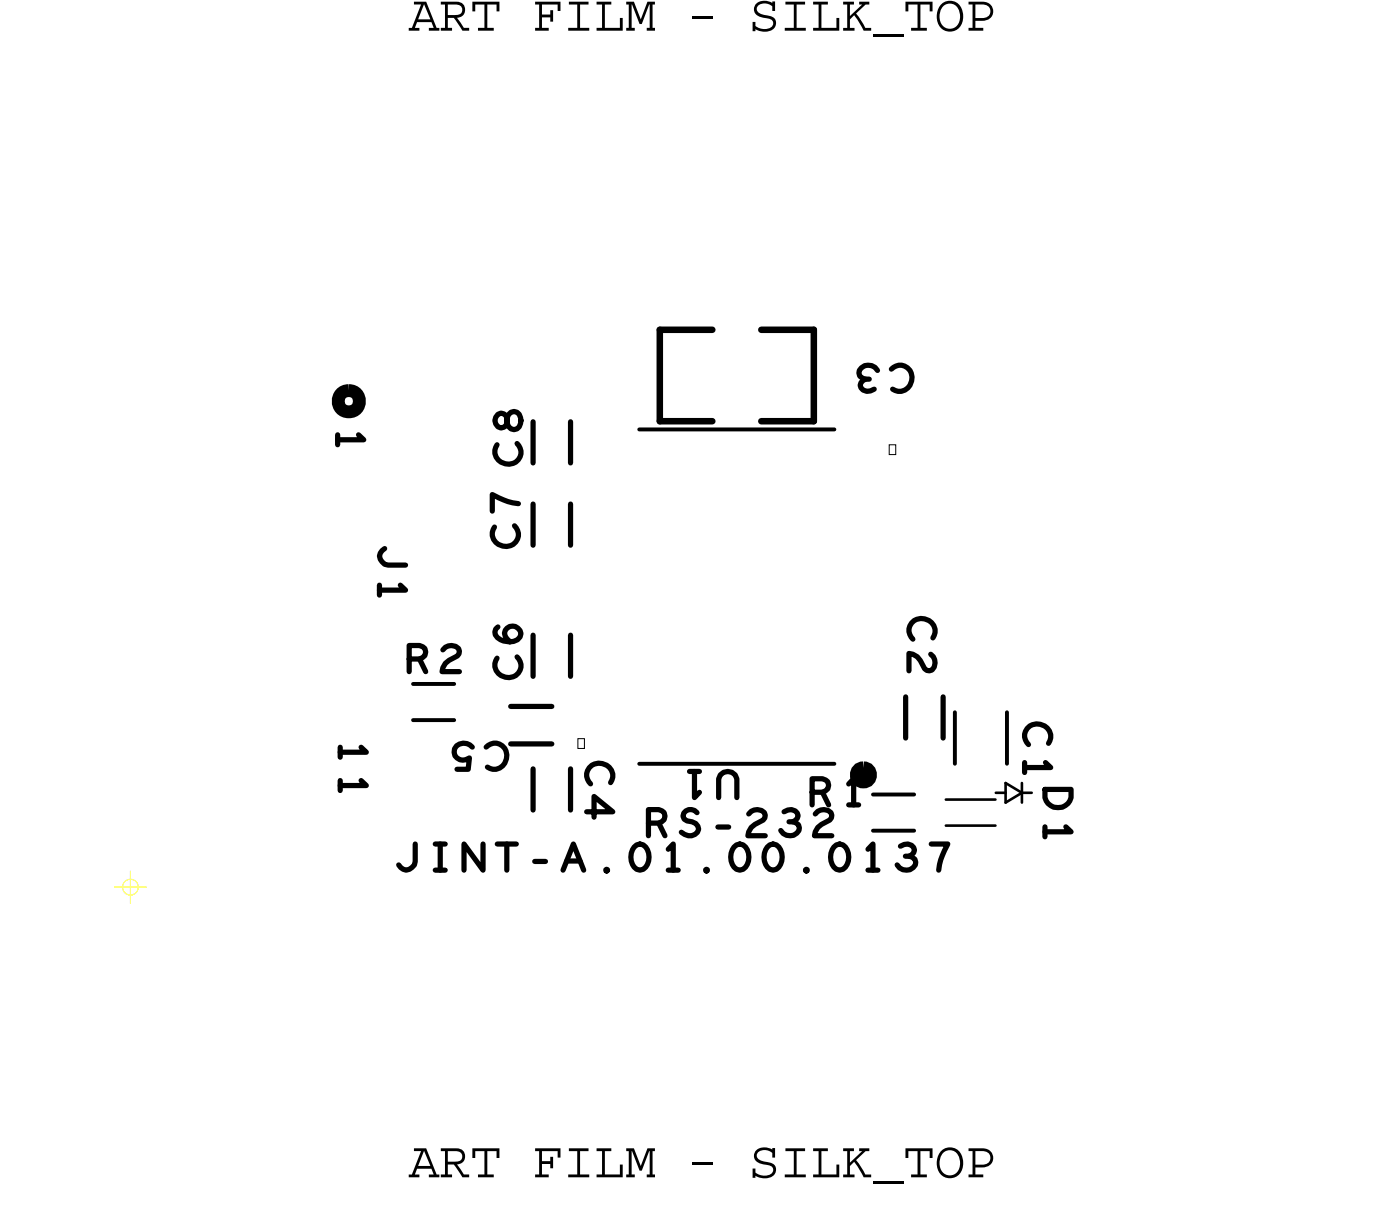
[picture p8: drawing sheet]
<svg xmlns="http://www.w3.org/2000/svg" width="54mm" height="47mm" viewBox="0 0 54 47" stroke-linecap="round" stroke-linejoin="round" font-family="sans-serif">
<!-- layer: Components -->
<path d="M34.6 17.3h.3v.4h-.3zM22.5 28.7h.2v.4h-.2z" fill="none" stroke="#000" stroke-width=".04"/>
<path d="M33.4 30l.2-.1 .2 .1 .1 .1-.1 .2-.2 .1-.2-.1-.1-.2z" fill="none" stroke="#000" stroke-width=".51"/>
<path d="M24.9 16.7h7.6zM16.1 28h1.6zM16.1 26.6h1.6zM24.9 29.7h7.6zM34 30.9h1.6zM34 32.3h1.6zM37.2 27.7v2zM39.2 27.7v2z" fill="none" stroke="#000" stroke-width=".15"/>
<path d="M36.8 31.1h1.9zM36.8 32.1h1.9zM38.8 30.8h.3zM39.1 31.2l.7-.4zM39.1 30.5v.7zM39.1 30.5l.7 .3zM39.8 30.5v.7zM39.8 30.8h.4z" fill="none" stroke="#000" stroke-width=".1"/>
<path d="M20.7 16.4v1.6zM20.7 19.6v1.6zM22.2 16.4v1.6zM22.2 19.6v1.6zM19.9 27.5h1.6zM19.9 28.9h1.6zM20.7 24.7v1.6zM20.7 29.9v1.6zM22.2 24.7v1.6zM22.2 29.9v1.6zM35.2 27.1v1.6zM36.7 27.1v1.6z" fill="none" stroke="#000" stroke-width=".2"/>
<path d="M25.7 12.8h2zM25.7 12.8v3.6zM25.7 16.4h2zM29.6 12.8h2.1zM29.6 16.4h2.1zM31.7 12.8v3.6z" fill="none" stroke="#000" stroke-width=".25"/>
<!-- layer: Text -->
<g fill="none" stroke="#000" stroke-width=".2">
<path d="M14 16.9l.2 .2h-1.1M19.4 16.1a.26 .26 0 0 0-.1 .5 .26 .26 0 0 0 .4-.2 .29 .29 0 0 1 .1-.3 .29 .29 0 0 1 .4 0 .3 .3 0 0 1 0 .5 .3 .3 0 0 1-.5-.2v-.1a.23 .23 0 0 0-.3-.2zM20.1 17.3a.49 .49 0 0 1 0 .6 .49 .49 0 0 1-.7 .1 .49 .49 0 0 1-.1-.7M20.2 19.6l-1-.4v.7M33.7 14.7a.23 .23 0 0 0-.2 .2 .23 .23 0 0 0 .1 .3h.1l.3-.1M34.2 14.4a.36 .36 0 0 0-.5-.2 .36 .36 0 0 0-.2 .4l.3 .1M34.7 14.4a.49 .49 0 0 1 .7 0 .49 .49 0 0 1 0 .6 .49 .49 0 0 1-.7 .1M14.1 30.4l.2 .2h-1.1M14.1 29.1l.2 .2h-1.1M14.8 22.8v.3M15 21.3a.34 .34 0 0 0-.2 .4 .34 .34 0 0 0 .3 .3h.7M15.6 22.8l.2 .2h-1"/>
<path d="M15.9 25.6h.4a.26 .26 0 0 0 .3-.2 .26 .26 0 0 0-.3-.3h-.4v1M16.2 32.8v.7l-.2 .2a.3 .3 0 0 1-.5-.1M16.3 25.6l.3 .5M16.9 33.8h.4M16.9 32.8h.4M17.1 32.8v1M17.2 25.3a.31 .31 0 0 1 .4-.2 .31 .31 0 0 1 .2 .4 .72 .72 0 0 0-.6 .6h.7M18.4 29.1a.36 .36 0 0 0-.6-.1 .36 .36 0 0 0 .2 .6l.3-.1-.1 .4h-.4M18.8 32.8v1l-.7-1v1M18.9 29.1a.49 .49 0 0 1 .7 0 .49 .49 0 0 1 0 .6 .49 .49 0 0 1-.6 .1M19.4 32.8h.7M19.4 24.4a.31 .31 0 0 0-.1 .3 .31 .31 0 0 0 .3 .2 .41 .41 0 0 0 .5 .1 .41 .41 0 0 0 .1-.5 .32 .32 0 0 0-.5-.1 .32 .32 0 0 0 .2 .6"/>
<path d="M19.7 32.8v1M20 20.5a.49 .49 0 0 1 0 .6 .49 .49 0 0 1-.7 .1 .49 .49 0 0 1-.1-.7M20.1 25.6a.49 .49 0 0 1 0 .6 .49 .49 0 0 1-.7 .1 .49 .49 0 0 1-.1-.7M20.8 33.5h.4M21.9 33.8l.4-1 .4 1M22.1 33.5h.5M22.8 31.6h1l-.7-.6v.8M23.6 33.8v.1zM23.8 30.4a.49 .49 0 0 0-.1-.6 .49 .49 0 0 0-.7 0 .49 .49 0 0 0 0 .7M24.7 32.9a.4 .4 0 0 1 .5 .1 .4 .4 0 0 1 0 .5 .34 .34 0 0 1-.3 .3 .34 .34 0 0 1-.3-.3v-.3zM25.2 32h.4a.26 .26 0 0 0 .3-.2 .26 .26 0 0 0-.3-.3h-.4v1M25.6 32l.3 .5"/>
<path d="M26 33l.2-.2v1M26 33.8h.4M26.8 30h.4M27 30v1l.2-.2M27.1 31.6a.26 .26 0 0 0-.4-.1 .26 .26 0 0 0 0 .4 .38 .38 0 0 1 .5 .4 .39 .39 0 0 1-.7 .1M27.5 33.8v.1zM27.9 32.2h.5M28 31v-.7a.36 .36 0 0 1 .3-.3 .36 .36 0 0 1 .4 .3v.7M28.6 32.9a.4 .4 0 0 1 .5 .1 .4 .4 0 0 1 0 .5 .34 .34 0 0 1-.3 .3 .34 .34 0 0 1-.3-.3v-.3zM29.1 31.7a.31 .31 0 0 1 .5-.2 .31 .31 0 0 1 .1 .4 .72 .72 0 0 0-.6 .6h.7M29.9 32.9a.4 .4 0 0 1 .5 .1 .4 .4 0 0 1 0 .5 .34 .34 0 0 1-.3 .3 .34 .34 0 0 1-.4-.3v-.3zM30.5 31.6a.29 .29 0 0 1 .4-.1 .29 .29 0 0 1 .1 .3l-.1 .2"/>
<path d="M30.7 32a.29 .29 0 0 1 .4 .2 .29 .29 0 0 1-.3 .3l-.4-.2M31.4 33.8v.1zM31.6 30.8h.4a.26 .26 0 0 0 .2-.2 .26 .26 0 0 0-.2-.3h-.4v1M31.7 31.7a.31 .31 0 0 1 .4-.2 .31 .31 0 0 1 .2 .4 .72 .72 0 0 0-.6 .6h.7M32.5 32.9a.4 .4 0 0 1 .5 .1 .4 .4 0 0 1 0 .5 .34 .34 0 0 1-.3 .3 .34 .34 0 0 1-.4-.3v-.3zM33 30.5l.2-.2v1M33.8 33l.2-.2v1M33.8 33.8h.4M35 32.9a.29 .29 0 0 1 .4-.1 .29 .29 0 0 1 .2 .4l-.2 .1M35.2 33.3a.29 .29 0 0 1 .4 .2 .29 .29 0 0 1-.3 .3l-.4-.2M36.2 25.4a.31 .31 0 0 1 .2 .5 .31 .31 0 0 1-.4 .1 .72 .72 0 0 0-.6-.6v.7M36.2 32.8h.7l-.4 1"/>
<path d="M36.3 24.8a.49 .49 0 0 0-.1-.6 .49 .49 0 0 0-.7 0 .49 .49 0 0 0 0 .7M39.9 29.7v.3M40.7 30.7h1a.56 .56 0 0 1-.4 .7l-.4-.1a.55 .55 0 0 1-.2-.6zM40.7 32.2v.3M40.7 29.7l.2 .2h-1M40.8 28.9a.49 .49 0 0 0-.1-.6 .49 .49 0 0 0-.7 0 .49 .49 0 0 0 0 .7M41.5 32.2l.2 .2h-1"/>
</g>
<!-- layer: Drawing Origin -->
<path d="M4.4 34.5h1.3M4.8 34.3l.3-.1 .2 .1 .1 .2-.1 .2-.2 .1-.3-.1v-.2zM5.1 33.9v1.2" fill="none" stroke="#ff0" stroke-width=".04"/>
<!-- layer: All Others -->
<circle cx="13.6" cy="15.6" r=".42" fill="none" stroke="#000" stroke-width=".5"/>
<g font-size="2">
<text x="15.9" y="1.2">ART FILM - SILK_TOP</text>
<text x="15.9" y="45.8">ART FILM - SILK_TOP</text>
</g>
<g font-size="1">
<text x="13.1" y="16.6" transform="rotate(90 13.1 16.6)">1</text>
<text x="13.2" y="28.8" transform="rotate(90 13.2 28.8)">11</text>
<text x="31.4" y="31.3">R1</text>
</g>
</svg>
